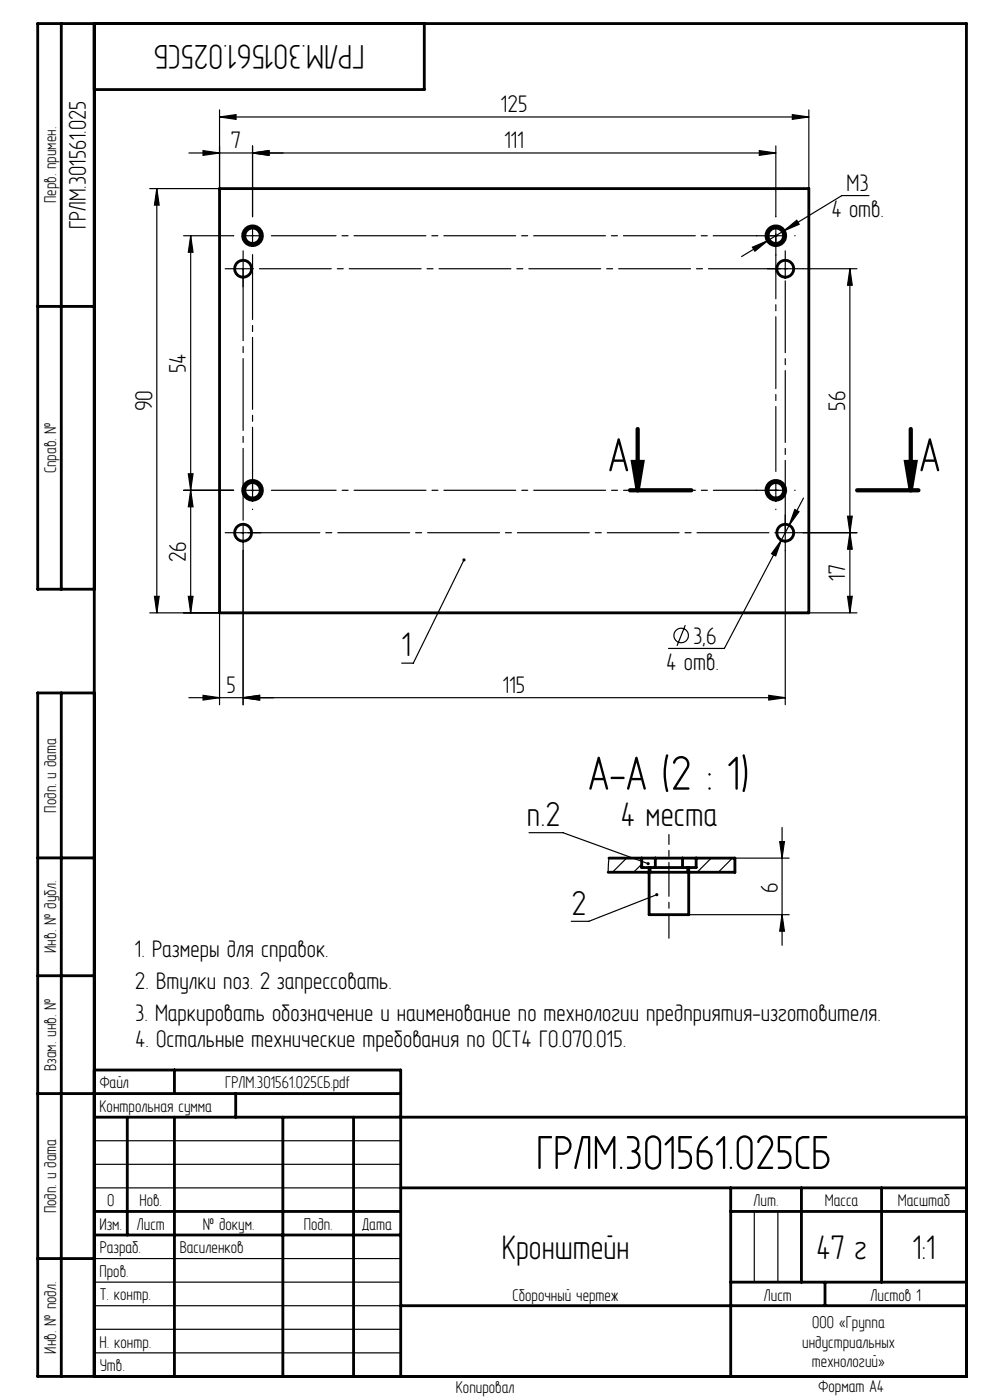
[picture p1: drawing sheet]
<svg xmlns="http://www.w3.org/2000/svg" width="210mm" height="297mm" viewBox="0 0 210 297" stroke-linecap="round" stroke-linejoin="round" font-family="sans-serif">
<g fill="none" stroke="#000" stroke-width=".25">
<path d="M40.1 32.5h124.5M43.1 32l3.5 .5-3.5 .5zM46.6 24.8l3.5-.5v1zM46.6 23.3v16.7h-14.8M46.6 24.8h125M53.6 32.5l3.5-.5v1zM53.6 31v14.9M161.1 32l3.5 .5-3.5 .5zM164.6 31v14.9M168.1 24.3l3.5 .5-3.5 .5zM171.6 23.3v16.7M33.3 40v90"/>
<path d="M33.3 40l.5 3.5h-1zM38.9 50h10.6M40.4 50v80M40.4 50l.5 3.5h-1zM49.6 57h4M51.6 55v4M51.6 50h4M51.6 50.5a2 2 0 0 1 1.8-2.5 2 2 0 0 1 2.2 2.2 2 2 0 0 1-2.5 1.7M53.6 48v4M159.6 52.4l3.3-1.3-2.8 2.2zM162.6 50h4M162.6 50.5a2 2 0 0 1 1.8-2.5 2 2 0 0 1 2.2 2.2 2 2 0 0 1-2.5 1.7"/>
<path d="M164.6 57h4M164.6 48v4M166.3 49l2.7-2.3 .5 .9zM166.3 49l-9 5.4M166.6 55v4M170.4 57h11.4M180.3 57v73M180.3 57l.5 3.5h-1zM184.3 41.5h-5.7l-12.3 7.5M38.9 104h10.6M39.9 100.5h1l-.5 3.5zM40.4 104l.5 3.5h-1z"/>
<path d="M49.6 113h4M51.6 111v4M51.6 104h4M51.6 116.8v32.7M51.6 104.5a2 2 0 0 1 1.8-2.5 2 2 0 0 1 2.2 2.2 2 2 0 0 1-2.5 1.7M53.6 102v4M98.4 118.8l-10.7 21.9h-2.5M162.6 104h4M162.6 104.5a2 2 0 0 1 1.8-2.5 2 2 0 0 1 2.2 2.2 2 2 0 0 1-2.5 1.7M164.6 113h4M164.6 102v4M165.7 114.6l-1.2 3.3-.8-.4z"/>
<path d="M165.7 114.6l-12 23h-11.9M166.6 111v4M166.6 116.8v32.7M168.6 108.1l.9 .5-2.1 2.8zM170.4 113h11.4M170.4 105.7l-4.7 8.9M179.8 109.5h1l-.5 3.5zM180.3 113l.5 3.5h-1zM31.8 130h14.8v19.5M32.8 126.5h1l-.5 3.5zM39.9 126.5h1l-.5 3.5zM145.4 132.6l-1.8 4.4"/>
<path d="M171.6 130h10.2M179.8 126.5h1l-.5 3.5zM40.1 148h126.5M43.1 147.5l3.5 .5-3.5 .5zM51.6 148l3.5-.5v1zM163.1 147.5l3.5 .5-3.5 .5zM112.2 176.6h7.2l18.1 6.6M165.4 178.5h1l-.5 3.5zM165.9 175.5v25M129.2 182l-.2 3M132.9 182l-3 3M136.1 183.3l-1.7 1.7"/>
<path d="M139.3 189.8l-14.4 5.7h-3.7M146.1 194h21.3M150.9 182l-3 3M155.4 182l-3 3M155.9 182h11.5M165.9 194l.5 3.5h-1zM20 242h65M20 247h65M20 252h65M160 257v15M165 257v15M20 277h65"/>
<path d="M20 272h65M20 267h65M20 287h65M20 282h65"/>
<circle cx="144.5" cy="134.8" r="1.54"/>
</g>
<path d="M134.3 98h2l-1 6zM192.2 98h2l-1 6z" fill="none" stroke="#000" stroke-width=".9" stroke-linecap="butt"/>
<path d="M166.6 59v54.5M51.6 111v-54.6" fill="none" stroke="#000" stroke-width=".25" stroke-dasharray="15.2 1.3 1.3 1.3" stroke-dashoffset="-.6"/>
<g fill="none" stroke="#000" stroke-width=".25" stroke-dasharray="15.2 1.3 1.3 1.3">
<path d="M49.6 57h-1.8M49.6 50h-.1M51.6 55v-1.8M51.6 59v1.8M53.6 46v-.1M160.6 50h-.1M164.6 57h-1.8M164.6 46v-.1M164.6 54v.1M166.6 55v-1.8M168.6 57h1.8M168.6 50h.1"/>
<path d="M49.6 113h-1.8M49.6 104h-.1M51.6 115v1.8M53.6 113h1.8M53.6 100v-.1M53.6 108v.1M160.6 104h-.1M164.6 108v.1M166.6 111v-1.8M166.6 115v1.8M168.6 113h1.8M168.6 104h.1"/>
</g>
<path d="M53.6 57h113.4M164.6 113h-113.5" fill="none" stroke="#000" stroke-width=".25" stroke-dasharray="15.2 1.3 1.3 1.3" stroke-dashoffset="-1.5"/>
<path d="M53.6 54v50.4M57.6 50h107.4M57.6 104h107.5M164.6 100v-50.4" fill="none" stroke="#000" stroke-width=".25" stroke-dasharray="15.2 1.3 1.3 1.3" stroke-dashoffset="1.5"/>
<path d="M141.9 177v8" fill="none" stroke="#000" stroke-width=".25" stroke-dasharray="15.2 1.3 1.3 1.3" stroke-dashoffset="13.1"/>
<path d="M141.9 199v-14" fill="none" stroke="#000" stroke-width=".25" stroke-dasharray="15.2 1.3 1.3 1.3" stroke-dashoffset="10.1"/>
<path d="M135.3 91v13M193.2 91v13M133.6 104h13M181.8 104h13" fill="none" stroke="#000" stroke-width=".9"/>
<g fill="none" stroke="#000" stroke-width=".6">
<path d="M13 5v120M20 5v287M90 5v14h-70M46.6 40h125v90h-125zM8 65h12M20 125h-12v-120h197v287h-197v-145h12M13 147v145M8 182h12M129.2 182h26.7v3h-26.9M136.1 182v2h11.6v-2M137.7 184v10h8.4v-10M137.9 184v1"/>
<path d="M139 182v2M144.8 182v2M145.9 184v1M8 207h12M8 232h77M20 227h65v65M20 237h185M27 237v25M37 227v5M37 237v55M50 232v5M60 237v55"/>
<path d="M75 237v55M20 257h65M85 252h120M155 252v40M155 257h50M170 252v20M187 252v20M8 267h12M20 262h65M85 277h120M155 272h50M175 272v5"/>
<circle cx="51.6" cy="57" r="1.8"/>
<circle cx="53.6" cy="50" r="1.65"/>
<circle cx="53.6" cy="50" r="2.1"/>
<circle cx="164.6" cy="50" r="1.65"/>
<circle cx="164.6" cy="50" r="2.1"/>
<circle cx="166.6" cy="57" r="1.8"/>
<circle cx="51.6" cy="113" r="1.8"/>
<circle cx="53.6" cy="104" r="1.65"/>
<circle cx="53.6" cy="104" r="2.1"/>
<circle cx="164.6" cy="104" r="1.65"/>
<circle cx="164.6" cy="104" r="2.1"/>
<circle cx="166.6" cy="113" r="1.8"/>
</g>
<g fill="#000">
<path d="M98.2 118.6l.4-.1-.2 .3 .2-.3a.33 .33 0 0 1 .1 .5 .33 .33 0 0 1-.5 0 .33 .33 0 0 1 0-.4z"/>
<path d="M53.6 32.5l3.5-.5v1zM43.1 32l3.5 .5-3.5 .5zM163.1 147.5l3.5 .5-3.5 .5zM51.6 148l3.5-.5v1z"/>
<path d="M53.6 32.5l3.5-.5v1zM161.1 32l3.5 .5-3.5 .5zM168.6 108.1l-1.2 3.3 2.1-2.8zM165.7 114.6l-2 2.9 .8 .4zM159.6 52.4l.5 .9 2.8-2.2zM166.3 49l3.2-1.4-.5-.9zM43.1 147.5l3.5 .5-3.5 .5zM51.6 148l3.5-.5v1z"/>
<path d="M168.1 24.3l3.5 .5-3.5 .5zM46.6 24.8l3.5-.5v1z"/>
<path d="M33.3 40l.5 3.5h-1zM32.8 126.5h1l-.5 3.5zM40.4 50l.5 3.5h-1zM39.9 100.5h1l-.5 3.5zM40.4 104l.5 3.5h-1zM39.9 126.5h1l-.5 3.5zM180.3 113l.5 3.5h-1zM179.8 126.5h1l-.5 3.5zM165.4 178.5h1l-.5 3.5zM165.9 194l.5 3.5h-1z"/>
<path d="M179.8 109.5h1l-.5 3.5zM180.3 57l.5 3.5h-1z"/>
<path d="M192.2 98h2l-1 6zM134.3 98h2l-1 6z"/>
<path d="M139.1 189.6a.33 .33 0 0 0 .2 .5 .33 .33 0 0 0 .3-.4l-.3 .1 .3-.2-.3-.1zM137.2 183l.1 .5h.4l.1-.2-.3-.1 .3 .1-.1-.3z"/>
</g>
<g font-size="11">
<text x="129" y="100">А</text>
<text x="195" y="100">А</text>
<text x="124.8" y="167.5">А-А (2 : 1)</text>
<text x="113.7" y="248">ГРЛМ.301561.025СБ</text>
</g>
<g font-size="7.8">
<text x="77.3" y="9.5" transform="rotate(-180 77.3 9.5)">ГРЛМ.301561.025СБ</text>
<text x="85.2" y="139.2">1</text>
<text x="111.8" y="175.2">п.2</text>
<text x="131.6" y="175.2">4 места</text>
<text x="121.2" y="194">2</text>
<text x="106.4" y="267">Кронштейн</text>
<text x="173.1" y="267">47 г</text>
<text x="193.6" y="267">1:1</text>
</g>
<g font-size="5.5">
<text x="106.3" y="23.8">125</text>
<text x="49" y="31.5">7</text>
<text x="107" y="31.5">111</text>
<text x="179.6" y="40.5">М3</text>
<text x="176.4" y="46">4 отв.</text>
<text x="18.2" y="48.7" transform="rotate(-90 18.2 48.7)">ГРЛМ.301561.025</text>
<text x="39.4" y="79.1" transform="rotate(-90 39.4 79.1)">54</text>
<text x="32.3" y="87.3" transform="rotate(-90 32.3 87.3)">90</text>
<text x="179.3" y="87.1" transform="rotate(-90 179.3 87.1)">56</text>
<text x="39.4" y="119.3" transform="rotate(-90 39.4 119.3)">26</text>
<text x="179.3" y="123.2" transform="rotate(-90 179.3 123.2)">17</text>
<text x="147" y="136.6">3,6</text>
<text x="141.3" y="142.1">4 отв.</text>
<text x="48.1" y="147">5</text>
<text x="106.7" y="147">115</text>
<text x="164.9" y="189.5" transform="rotate(-90 164.9 189.5)">6</text>
<text x="28.6" y="202.9">1. Размеры для справок.</text>
<text x="28.6" y="209.8">2. Втулки поз. 2 запрессовать.</text>
<text x="28.6" y="216.6">3. Маркировать обозначение и наименование по технологии предприятия-изготовителя.</text>
<text x="28.6" y="222.1">4. Остальные технические требования по ОСТ4 ГО.070.015.</text>
</g>
<g font-size="3.9">
<text x="11.9" y="43.1" transform="rotate(-90 11.9 43.1)">Перв. примен.</text>
<text x="11.9" y="100.4" transform="rotate(-90 11.9 100.4)">Справ. №</text>
<text x="11.9" y="172.4" transform="rotate(-90 11.9 172.4)">Подп. и дата</text>
<text x="11.9" y="202.1" transform="rotate(-90 11.9 202.1)">Инв. № дубл.</text>
<text x="11.9" y="227.2" transform="rotate(-90 11.9 227.2)">Взам. инв. №</text>
<text x="21.2" y="230.9">Файл</text>
<text x="47.8" y="230.9">ГРЛМ.301561.025СБ.pdf</text>
<text x="21.1" y="235.9">Контрольная сумма</text>
<text x="11.9" y="257.4" transform="rotate(-90 11.9 257.4)">Подп. и дата</text>
<text x="22.7" y="255.9">0</text>
<text x="29.6" y="255.9">Нов.</text>
<text x="159.9" y="255.9">Лит.</text>
<text x="174.9" y="255.9">Масса</text>
<text x="190.4" y="255.9">Масштаб</text>
<text x="21.1" y="260.9">Изм.</text>
<text x="29" y="260.9">Лист</text>
<text x="43" y="260.9">№ докум.</text>
<text x="64.4" y="260.9">Подп.</text>
<text x="76.9" y="260.9">Дата</text>
<text x="21.1" y="265.9">Разраб.</text>
<text x="38.1" y="265.9">Василенков</text>
<text x="21.1" y="270.9">Пров.</text>
<text x="21.1" y="275.9">Т. контр.</text>
<text x="108.7" y="275.9">Сборочный чертеж</text>
<text x="162" y="275.9">Лист</text>
<text x="184.7" y="275.9">Листов 1</text>
<text x="172.3" y="281.7">ООО «Группа</text>
<text x="11.9" y="287.1" transform="rotate(-90 11.9 287.1)">Инв. № подл.</text>
<text x="21.1" y="285.9">Н. контр.</text>
<text x="170.2" y="285.9">индустриальных</text>
<text x="21.2" y="290.9">Утв.</text>
<text x="172.2" y="290.1">технологий»</text>
<text x="96.7" y="295.6">Копировал</text>
<text x="173.6" y="295.4">Формат A4</text>
</g>
</svg>
